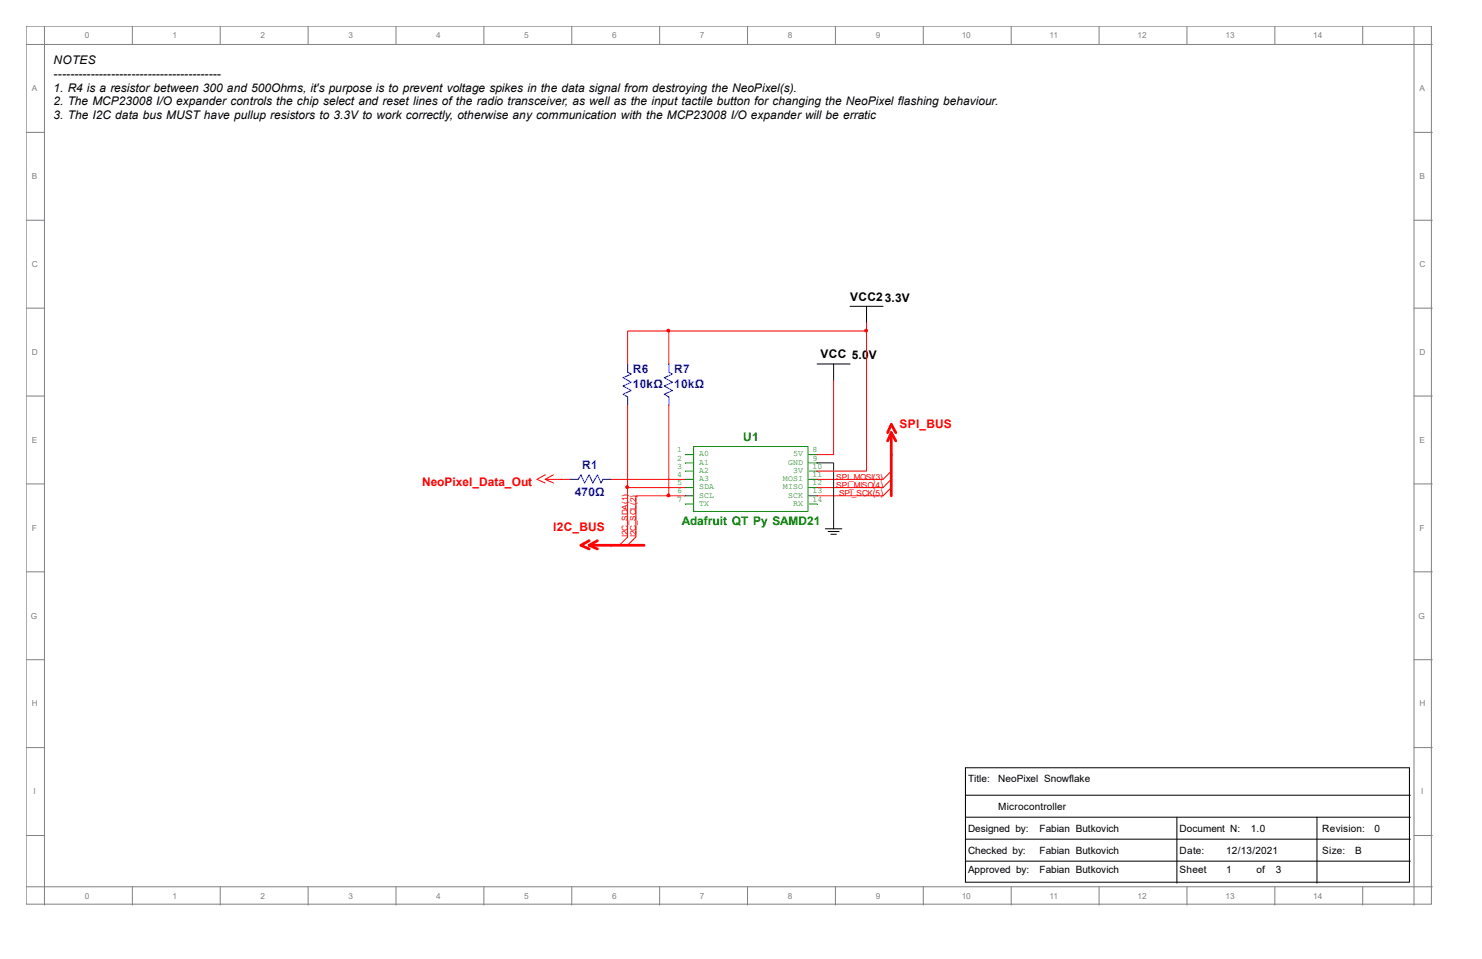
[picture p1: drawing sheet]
<svg xmlns="http://www.w3.org/2000/svg" width="432mm" height="279mm" viewBox="0 0 432 279" stroke-linecap="round" stroke-linejoin="round" font-family="sans-serif">
<g fill="none" stroke="#808080" stroke-width=".29">
<path d="M7.6 7.6h409.5v255.8h-409.5zM7.6 13h409.7M13 7.6v256.1M38.6 7.6v5.4M64.2 7.6v5.4M89.8 7.6v5.4M115.4 7.6v5.4M141 7.6v5.4M166.6 7.6v5.4M192.2 7.6v5.4M217.8 7.6v5.4M243.4 7.6v5.4"/>
<path d="M269 7.6v5.4M294.6 7.6v5.4M320.2 7.6v5.4M345.8 7.6v5.4M371.4 7.6v5.4M397 7.6v5.4M412 7.6v256.1M7.6 38.6h5.4M412 38.6h5.3M7.6 64.2h5.4M412 64.2h5.3M7.6 89.8h5.4"/>
<path d="M412 89.8h5.3M7.6 115.4h5.4M412 115.4h5.3M7.6 141h5.4M412 141h5.3M7.6 166.6h5.4M412 166.6h5.3M7.6 192.2h5.4M412 192.2h5.3M7.6 217.8h5.4M412 217.8h5.3M7.6 243.4h5.4"/>
<path d="M7.6 258.4h409.7M38.6 258.4v5.3M64.2 258.4v5.3M89.8 258.4v5.3M115.4 258.4v5.3M141 258.4v5.3M166.6 258.4v5.3M192.2 258.4v5.3M217.8 258.4v5.3M243.4 258.4v5.3M269 258.4v5.3M294.6 258.4v5.3"/>
<path d="M320.2 258.4v5.3M345.8 258.4v5.3M371.4 258.4v5.3M397 258.4v5.3M412 243.4h5.3"/>
</g>
<path d="M281.3 223.7h129.4v33.3h-129.4zM281.3 231.7h129.6M281.3 238.1h129.6M342.9 238.1v19.2M383.7 238.1v19.2M281.3 244.5h129.6M281.3 250.9h129.6" fill="none" stroke="#000" stroke-width=".29"/>
<path d="M202.1 130.1h33.3v18.9h-33.3z" fill="none" stroke="#008000" stroke-width=".29"/>
<path d="M199.7 132.5h2.4" fill="none" stroke="#008000" stroke-width=".29"/>
<path d="M199.7 134.9h2.4" fill="none" stroke="#008000" stroke-width=".29"/>
<path d="M199.7 137.3h2.4" fill="none" stroke="#008000" stroke-width=".29"/>
<path d="M199.7 139.7h2.4" fill="none" stroke="#008000" stroke-width=".29"/>
<path d="M199.7 142.1h2.4" fill="none" stroke="#008000" stroke-width=".29"/>
<path d="M199.7 144.5h2.4" fill="none" stroke="#008000" stroke-width=".29"/>
<path d="M199.7 146.9h2.4" fill="none" stroke="#008000" stroke-width=".29"/>
<path d="M235.7 132.5h2.4" fill="none" stroke="#008000" stroke-width=".29"/>
<path d="M235.7 134.9h2.4" fill="none" stroke="#008000" stroke-width=".29"/>
<path d="M235.7 137.3h2.4" fill="none" stroke="#008000" stroke-width=".29"/>
<path d="M235.7 139.7h2.4" fill="none" stroke="#008000" stroke-width=".29"/>
<path d="M235.7 142.1h2.4" fill="none" stroke="#008000" stroke-width=".29"/>
<path d="M235.7 144.5h2.4" fill="none" stroke="#008000" stroke-width=".29"/>
<path d="M235.7 146.9h2.4" fill="none" stroke="#008000" stroke-width=".29"/>
<path d="M168.5 139.7l.8-1.4 1 2.4 1.4-2.4 1 2.4 1.4-2.4 1 2.4 .6-1" fill="none" stroke="#00f" stroke-width=".29"/>
<path d="M175.7 139.7h2.4" fill="none" stroke="#00f" stroke-width=".29"/>
<path d="M166.1 139.7h2.4" fill="none" stroke="#00f" stroke-width=".29"/>
<path d="M259.7 132.5v12" fill="none" stroke="#f00" stroke-width=".8"/>
<path d="M242.9 110.8v21.7h-4.8M158.9 138.3l-2.4 1.4 2.4 1M161.3 138.3l-2.4 1.4 2.4 1M178.1 139.7h21.6M259.7 139.7l-2.4 2.4h-19.2M259.7 137.3l-2.4 2.4h-19.2M259.7 142.1l-2.4 2.4h-19.2" fill="none" stroke="#f00" stroke-width=".29"/>
<path d="M247.7 89.2h9.6M252.5 89.2v4.8M238.1 106h9.6M242.9 106v4.8M240.5 154.1h4.8M241.3 154.9h3.2M242.1 155.7h1.6M242.9 151.7v2.4" fill="none" stroke="#000" stroke-width=".29"/>
<path d="M238.1 134.9h4.8v16.8" fill="none" stroke="#1e1e1e" stroke-width=".29"/>
<path d="M158.9 139.7h7.2M182.9 156.5l-2.4 2.4M185.3 156.5l-2.4 2.4" fill="none" stroke="#f00" stroke-width=".29"/>
<path d="M171.7 157.5l-2.4 1.4 2.4 1M174.1 157.5l-2.4 1.4 2.4 1M178.1 158.9h9.6" fill="none" stroke="#f00" stroke-width=".8"/>
<path d="M258.6 126.1l1.1-2.4 1.3 2.4M258.6 128.5l1.1-2.4 1.3 2.4M171.7 158.9h6.4" fill="none" stroke="#f00" stroke-width=".8"/>
<path d="M259.7 126.1v6.4" fill="none" stroke="#f00" stroke-width=".8"/>
<path d="M182.9 108.5l1 .5-2.4 1.1 2.4 1.3-2.4 1.1 2.4 1.3-2.4 1.1 1.4 .8" fill="none" stroke="#00f" stroke-width=".29"/>
<path d="M182.9 106v2.5" fill="none" stroke="#00f" stroke-width=".29"/>
<path d="M182.9 115.7v2.4M194.9 108.5l1 .5-2.4 1.1 2.4 1.3-2.4 1.1 2.4 1.3-2.4 1.1 1.4 .8" fill="none" stroke="#00f" stroke-width=".29"/>
<path d="M194.9 106v2.5" fill="none" stroke="#00f" stroke-width=".29"/>
<path d="M194.9 115.7v2.4" fill="none" stroke="#00f" stroke-width=".29"/>
<g fill="#f00" stroke="#f00" stroke-width=".29">
<circle cx="182.7" cy="141.9" r=".4"/>
<circle cx="194.7" cy="144.3" r=".4"/>
<circle cx="252.3" cy="96.3" r=".4"/>
<circle cx="194.7" cy="96.3" r=".4"/>
</g>
<path d="M194.9 96.4h-12v9.6M194.9 96.4v9.6M194.9 96.4h57.6M252.5 96.4v40.9h-14.4M252.5 94v2.4M182.9 118.1v38.4M194.9 118.1v26.4M182.9 142.1h16.8M194.9 144.5h-9.6v12M194.9 144.5h4.8" fill="none" stroke="#f00" stroke-width=".29"/>
<g font-size="3.5">
<text x="15.6" y="18.8">NOTES</text>
<text x="15.6" y="22.7">-----------------------------------------</text>
<text x="15.6" y="26.8">1. R4 is a resistor between 300 and 500Ohms, it's purpose is to prevent voltage spikes in the data signal from destroying the NeoPixel(s).</text>
<text x="15.6" y="30.7">2. The MCP23008 I/O expander controls the chip select and reset lines of the radio transceiver, as well as the input tactile button for changing the NeoPixel flashing behaviour.</text>
<text x="15.6" y="34.7">3. The I2C data bus MUST have pullup resistors to 3.3V to work correctly, otherwise any communication with the MCP23008 I/O expander will be erratic</text>
<text x="247.7" y="87.6">VCC23.3V</text>
<text x="239.1" y="104.4">VCC 5.0V</text>
</g>
<g font-size="3.5" fill="#00f">
<text x="184.4" y="108.6">R6</text>
<text x="184.4" y="112.9">10kΩ</text>
<text x="196.5" y="108.6">R7</text>
<text x="196.5" y="112.9">10kΩ</text>
<text x="169.6" y="136.7">R1</text>
<text x="167.5" y="144.4">470Ω</text>
</g>
<g font-size="3.5" fill="#f00">
<text x="262.1" y="124.7">SPI_BUS</text>
<text x="123" y="141.5">NeoPixel_Data_Out</text>
<text x="161.2" y="154.8">I2C_BUS</text>
</g>
<g font-size="3.5" fill="#008000">
<text x="216.6" y="128.4">U1</text>
<text x="198.6" y="152.9">Adafruit QT Py SAMD21</text>
</g>
<g font-size="2.9">
<text x="282.1" y="228">Title:</text>
<text x="290.8" y="228">NeoPixel Snowflake</text>
<text x="290.8" y="236">Microcontroller</text>
<text x="282.1" y="242.4">Designed by:</text>
<text x="302.9" y="242.4">Fabian Butkovich</text>
<text x="343.7" y="242.4">Document N:</text>
<text x="364.4" y="242.4">1.0</text>
<text x="385.3" y="242.4">Revision:</text>
<text x="400.5" y="242.4">0</text>
<text x="282.1" y="248.8">Checked by:</text>
<text x="302.9" y="248.8">Fabian Butkovich</text>
<text x="343.7" y="248.8">Date:</text>
<text x="357.3" y="248.8">12/13/2021</text>
<text x="385.3" y="248.8">Size:</text>
<text x="394.9" y="248.8">B</text>
<text x="282.1" y="254.3">Approved by:</text>
<text x="302.9" y="254.3">Fabian Butkovich</text>
<text x="343.7" y="254.3">Sheet</text>
<text x="357.3" y="254.3">1</text>
<text x="366.1" y="254.3">of</text>
<text x="371.7" y="254.3">3</text>
</g>
<g font-size="2.4" fill="#808080">
<text x="24.7" y="11.1">0</text>
<text x="50.3" y="11.1">1</text>
<text x="75.9" y="11.1">2</text>
<text x="101.5" y="11.1">3</text>
<text x="127.1" y="11.1">4</text>
<text x="152.7" y="11.1">5</text>
<text x="178.4" y="11.1">6</text>
<text x="203.9" y="11.1">7</text>
<text x="229.5" y="11.1">8</text>
<text x="255.1" y="11.1">9</text>
<text x="280.2" y="11.1">10</text>
<text x="305.8" y="11.1">11</text>
<text x="331.4" y="11.1">12</text>
<text x="357" y="11.1">13</text>
<text x="382.7" y="11.1">14</text>
<text x="9.2" y="26.6">A</text>
<text x="413.6" y="26.6">A</text>
<text x="9.2" y="52.2">B</text>
<text x="413.6" y="52.2">B</text>
<text x="9.2" y="77.8">C</text>
<text x="413.6" y="77.8">C</text>
<text x="9.2" y="103.4">D</text>
<text x="413.6" y="103.4">D</text>
<text x="9.2" y="129">E</text>
<text x="413.6" y="129">E</text>
<text x="9.2" y="154.6">F</text>
<text x="413.6" y="154.6">F</text>
<text x="9" y="180.2">G</text>
<text x="413.3" y="180.2">G</text>
<text x="9.2" y="205.8">H</text>
<text x="413.6" y="205.8">H</text>
<text x="9.7" y="231.4">I</text>
<text x="414.1" y="231.4">I</text>
<text x="24.7" y="261.8">0</text>
<text x="50.3" y="261.8">1</text>
<text x="75.9" y="261.8">2</text>
<text x="101.5" y="261.8">3</text>
<text x="127.1" y="261.8">4</text>
<text x="152.7" y="261.8">5</text>
<text x="178.4" y="261.8">6</text>
<text x="203.9" y="261.8">7</text>
<text x="229.5" y="261.8">8</text>
<text x="255.1" y="261.8">9</text>
<text x="280.2" y="261.8">10</text>
<text x="305.8" y="261.8">11</text>
<text x="331.4" y="261.8">12</text>
<text x="357" y="261.8">13</text>
<text x="382.7" y="261.8">14</text>
</g>
<g font-size="2.4" fill="#008000">
<text x="197.3" y="131.8">1</text>
<text x="236.7" y="131.8">8</text>
<text x="197.3" y="134.2">2</text>
<text x="197.3" y="136.6">3</text>
<text x="203.7" y="132.9">A0</text>
<text x="203.7" y="135.3">A1</text>
<text x="203.7" y="137.8">A2</text>
<text x="229.6" y="135.3">GND</text>
<text x="231.1" y="132.9">5V</text>
<text x="231.1" y="137.8">3V</text>
<text x="236.7" y="134.2">9</text>
<text x="236.7" y="136.6">10</text>
<text x="197.3" y="139">4</text>
<text x="197.3" y="141.4">5</text>
<text x="197.3" y="143.8">6</text>
<text x="203.7" y="140.1">A3</text>
<text x="203.7" y="142.5">SDA</text>
<text x="228.1" y="140.1">MOSI</text>
<text x="228.1" y="142.5">MISO</text>
<text x="236.7" y="139">11</text>
<text x="236.7" y="141.4">12</text>
<text x="236.7" y="143.8">13</text>
<text x="197.3" y="146.2">7</text>
<text x="203.7" y="144.9">SCL</text>
<text x="203.7" y="147.3">TX</text>
<text x="229.6" y="144.9">SCK</text>
<text x="231.1" y="147.3">RX</text>
<text x="236.7" y="146.2">14</text>
</g>
<g font-size="2.4" fill="#f00">
<text x="243.7" y="142.1">SPI_MISO( 4)</text>
<text x="243.7" y="139.7">SPI_MOSI( 3)</text>
<text x="244.5" y="144.5">SPI_SCK( 5)</text>
<text x="183" y="156.5" transform="rotate(-90 183 156.5)">I2C_SDA( 1)</text>
<text x="185.4" y="156.5" transform="rotate(-90 185.4 156.5)">I2C_SCL( 2)</text>
</g>
</svg>
